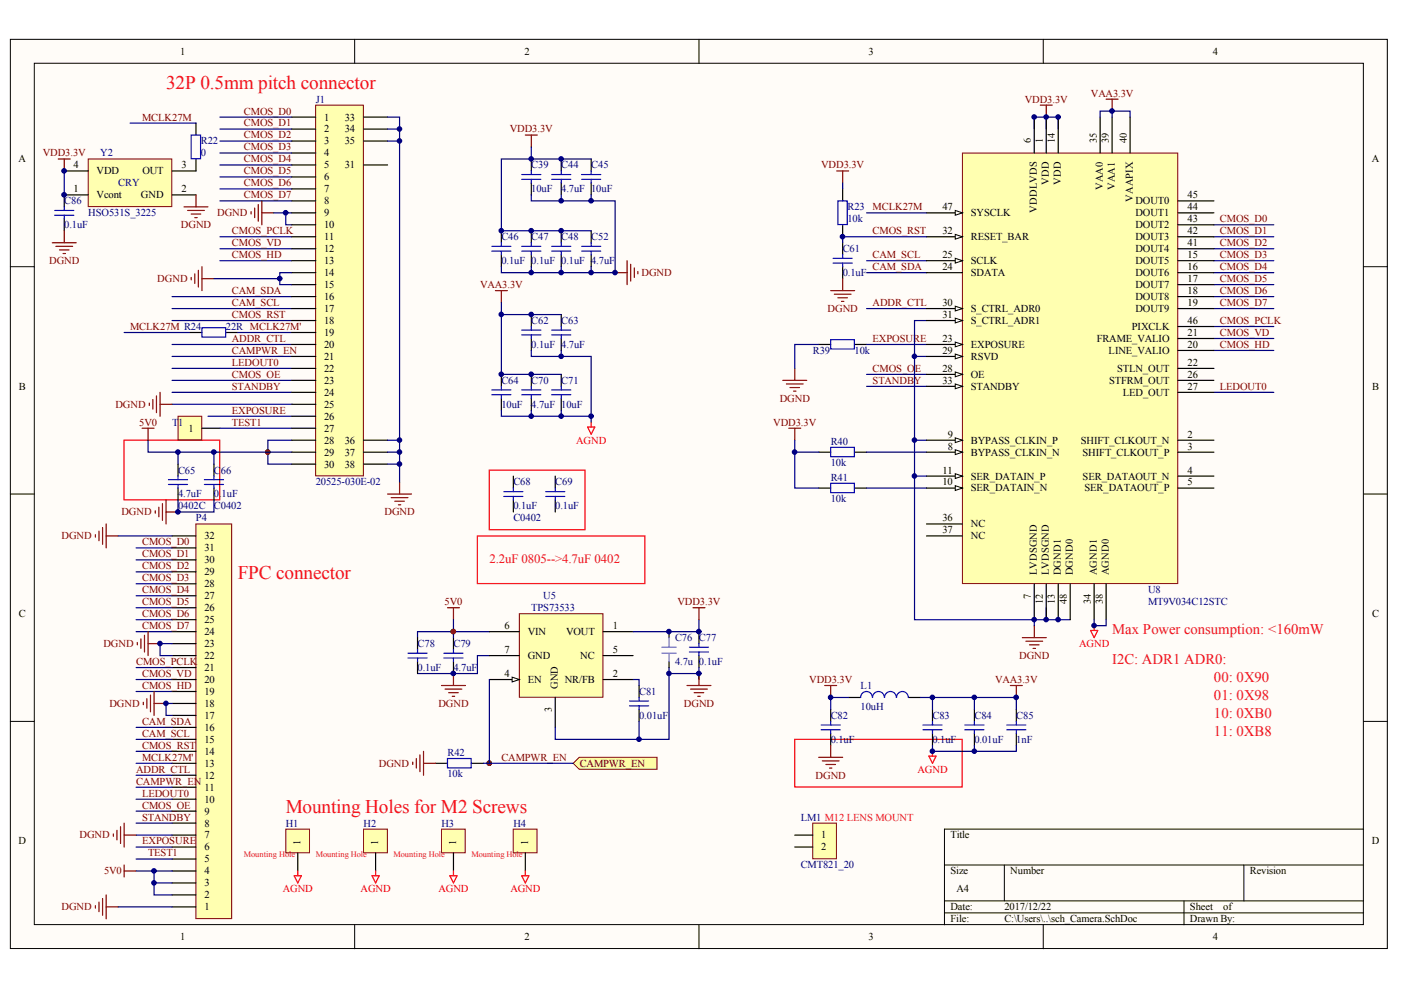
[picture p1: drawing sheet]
# Altium project XPCAM-C_1V4.PrjPCB
1 sheet, 46 parts. Net scope: flat (ports and power ports of the same name join across sheets).

## Sheet sch_Camera.SchDoc
size A4

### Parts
C39  10uF  [0805C]
C44  4.7uF  [0402C]
C45  10uF  [0805C]
C46  0.1uF  [0402C]
C47  0.1uF  [0402C]
C48  0.1uF  [0402C]
C52  4.7uF  [0402C]
C61  0.1uF  [0402C]
C62  0.1uF  [0402C]
C63  4.7uF  [0402C]
C64  10uF  [0805C]
C65  4.7uF  value 0402C  [0402C]
C66  0.1uF  value C0402  [0402C]
C68  0.1uF  value C0402  [0402C]
C69  0.1uF  [0402C]
C70  4.7uF  [0402C]
C71  10uF  [0805C]
C76  4.7u  [0402C_L]
C77  0.1uF  [0402C_L]
C78  0.1uF  [0402C]
C79  4.7uF  [0402C_L]
C81  0.01uF  [0402C_L]
C82  0.1uF  [0402C_L]
C83  0.1uF  [0402C_L]
C84  0.01uF  [0402C_L]
C85  1nF  [0402C_L]
C86  0.1uF  [0402C]
H1  CON1  [PAD_M3_D350_450]  (value not drawn)
H2  CON1  [PAD_M3_D350_450]  (value not drawn)
H3  CON1  [PAD_M3_D350_450]  (value not drawn)
H4  CON1  [PAD_M3_D350_450]  (value not drawn)
J1  20525-030E-02  [HSA30_P40L196W42H10_20525]
L1  10uH  [0805R]
LM1  CMT821_20  [PAD_M3_D350_450]
P4  Header_32  [HS32A_FPC_P50L2350W480H210]  (value not drawn)
R22  value 0  [0402R]  (hidden comment: 0R)
R23  10K  [0402R]
R24  22R  [0402R]
R39  10K  [0402R]
R40  10K  [0402R]
R41  10K  [0402R]
R42  10K  [0402R_L]
T1  CON1  [PAD_TP_D1.2]  (value not drawn)
U5  TPS73533  [SON6_P65L21W21H8_DRV]
U8  MT9V034C12STC  [CLCC48_P80L114W114H23]
Y2  HSO531S_3225  [XTAL_3225]

### Ports
CAMPWR_EN (in)

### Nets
5V0: C65.2 C66.2 C78.2 C79.2 J1.28 J1.29 J1.30 P4.2 P4.3 P4.4 U5.6(VIN)
AGND: C62.1 C63.1 C64.1 C70.1 C71.1 C83.1 C84.1 C85.1 H1.1 H2.1 H3.1 H4.1 U8.34(AGND1) U8.38(AGND0)
DGND: C39.1 C44.1 C45.1 C46.1 C47.1 C48.1 C52.1 C61.1 C65.1 C66.1 C76.2 C77.1 C78.1 C79.1 C81.1 C82.1 C86.1 J1.9 J1.10 J1.14 J1.15 J1.25 J1.33 J1.34 J1.35 J1.36 J1.37 J1.38 P4.1 P4.7 P4.17 P4.18 P4.22 P4.23 P4.32 R39.2 R42.1 U5.3(GND) U5.7(GND) U8.7(LVDSGND) U8.9(BYPASS_CLKIN_P) U8.11(SER_DATAIN_P) U8.12(LVDSGND) U8.13(DGND1) U8.29(RSVD) U8.31(S_CTRL_ADR1) U8.48(DGND0) Y2.2(GND)
VAA3.3V: C62.2 C63.2 C64.2 C70.2 C71.2 C83.2 C84.2 C85.2 L1.2 U8.35(VAA0) U8.39(VAA1) U8.40(VAAPIX)
VDD3.3V: C39.2 C44.2 C45.2 C46.2 C47.2 C48.2 C52.2 C76.1 C77.2 C82.2 C86.2 L1.1 R23.2 R40.2 R41.2 U5.1(VOUT) U8.1(VDD) U8.6(VDDLVDS) U8.14(VDD) Y2.1(Vcont) Y2.4(VDD)
ADDR_CTL: J1.20 P4.12 U8.30(S_CTRL_ADR0)
CAM_SCL: J1.17 P4.15 U8.25(SCLK)
CAM_SDA: J1.16 P4.16 U8.24(SDATA)
CAMPWR_EN: J1.21 P4.11 R42.2 U5.4(EN) ; port CAMPWR_EN
CMOS_D0: J1.1 P4.31 U8.43(DOUT2)
CMOS_D1: J1.2 P4.30 U8.42(DOUT3)
CMOS_D2: J1.3 P4.29 U8.41(DOUT4)
CMOS_D3: J1.4 P4.28 U8.15(DOUT5)
CMOS_D4: J1.5 P4.27 U8.16(DOUT6)
CMOS_D5: J1.6 P4.26 U8.17(DOUT7)
CMOS_D6: J1.7 P4.25 U8.18(DOUT8)
CMOS_D7: J1.8 P4.24 U8.19(DOUT9)
CMOS_HD: J1.13 P4.19 U8.20(LINE_VALIO)
CMOS_OE: J1.23 P4.9 U8.28(OE)
CMOS_PCLK: J1.11 P4.21 U8.46(PIXCLK)
CMOS_RST: C61.2 J1.18 P4.14 R23.1 U8.32(RESET_BAR)
CMOS_VD: J1.12 P4.20 U8.21(FRAME_VALIO)
EXPOSURE: J1.26 P4.6 R39.1 U8.23(EXPOSURE)
LEDOUT0: J1.22 P4.10 U8.27(LED_OUT)
MCLK27M: R22.1 R24.1 U8.47(SYSCLK)
MCLK27M': J1.19 P4.13 R24.2
STANDBY: J1.24 P4.8 U8.33(STANDBY)
TEST1: J1.27 P4.5 T1.1
NetC81_2: C81.2 U5.2(NR/FB)
NetR22_2: R22.2 Y2.3(OUT)
NetR40_1: R40.1 U8.8(BYPASS_CLKIN_N)
NetR41_1: R41.1 U8.10(SER_DATAIN_N)

Not connected (* = marked no-connect by the designer): C68 1 2; C69 1 2; J1 31; LM1 1 2; U5 5(NC); U8 2(SHIFT_CLKOUT_N) 3(SHIFT_CLKOUT_P) 4(SER_DATAOUT_N) 5(SER_DATAOUT_P) 22(STLN_OUT) 26(STFRM_OUT) 36(NC) 37(NC) 44(DOUT1) 45(DOUT0)

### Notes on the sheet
- (near J1) 32P 0.5mm pitch connector
- (near P4) FPC connector
- 2.2uF 0805-->4.7uF 0402
- (near U8) Max Power consumption: <160mW
- I2C: ADR1 ADR0:
- 00: 0X90
- 01: 0X98
- 10: 0XB0
- 11: 0XB8
- (near H1) Mounting Hole
- Mounting Holes for M2 Screws
- (near H2) Mounting Hole
- (near H3) Mounting Hole
- (near H4) Mounting Hole
- (near LM1) M12 LENS MOUNT
